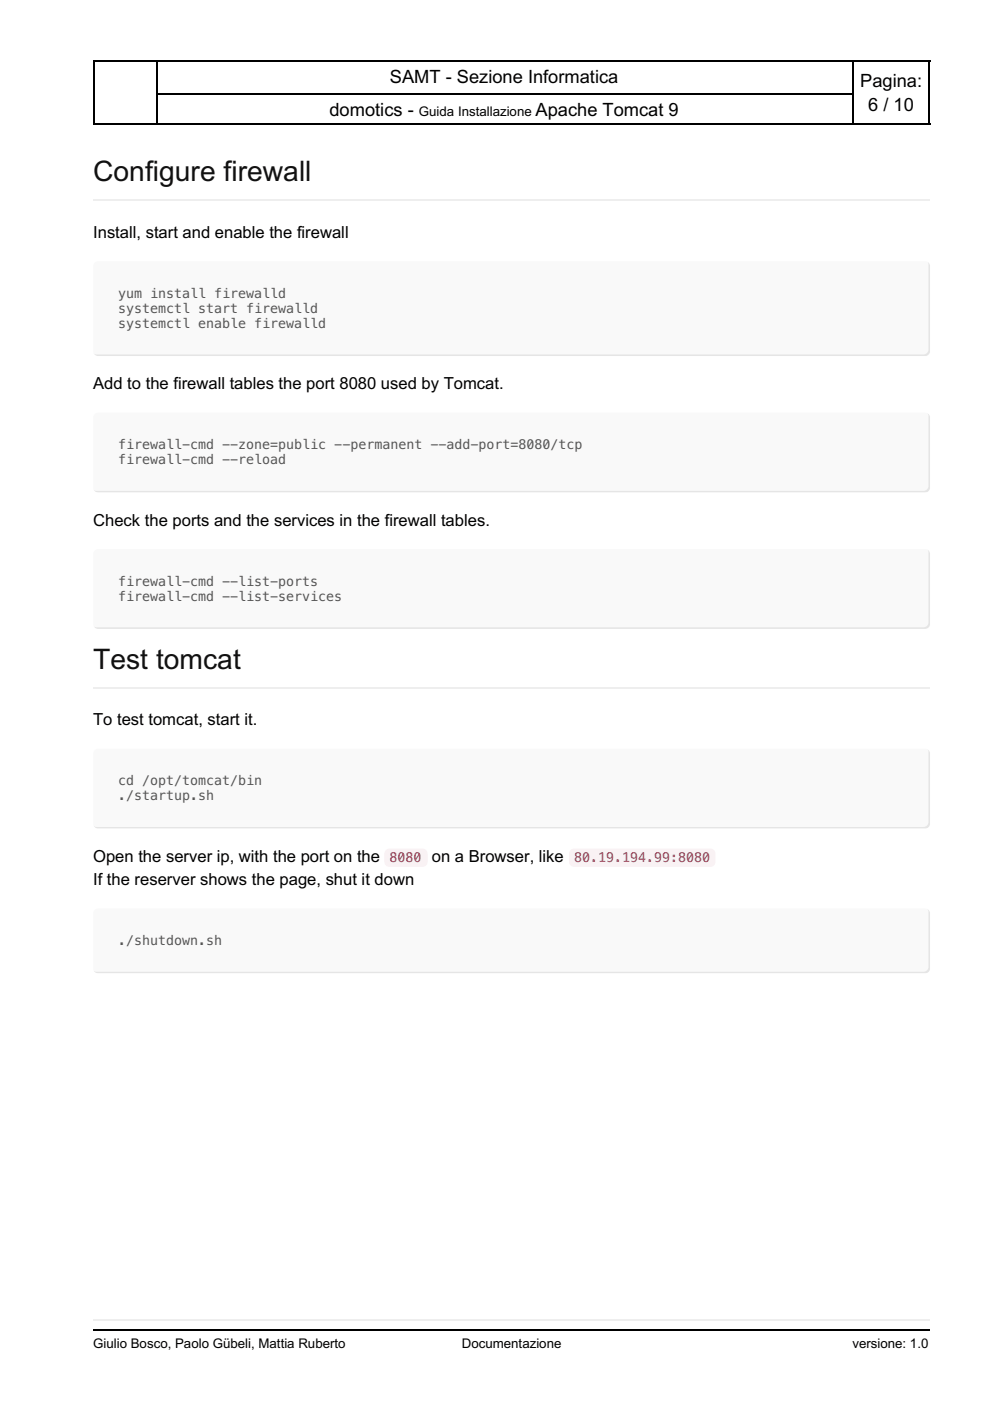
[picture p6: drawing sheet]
<svg xmlns="http://www.w3.org/2000/svg" width="210mm" height="297mm" viewBox="0 0 210 297" stroke-linecap="round" stroke-linejoin="round" font-family="sans-serif">
<path d="M19.8 12.9h177.4M19.8 19.9h177.4M19.8 26.3h177.4" fill="none" stroke="#000" stroke-width=".35"/>
<path d="M19.8 12.7h13.7v13.8h-13.7z" fill="#fff"/>
<path d="M19.8 12.9h13.7M19.9 12.7v13.8M33.3 12.7v13.8M19.8 26.3h13.7" fill="none" stroke="#000" stroke-width=".35"/>
<path d="M180.6 12.7h16.6v13.8h-16.6z" fill="#fff"/>
<path d="M180.6 12.9h16.6M180.8 12.7v13.8M197 12.7v13.8M180.6 26.3h16.6" fill="none" stroke="#000" stroke-width=".35"/>
<g fill="#fff">
<path d="M9.9 276.9h190.1v10.3h-190.1z"/>
<path d="M16.2 279.8h181v4.5h-181z"/>
</g>
<path d="M19.8 279.9h177.4" fill="none" stroke="#eee" stroke-width=".35"/>
<path d="M19.8 282h177.4" fill="none" stroke="#000" stroke-width=".35"/>
<g fill="#fff">
<path d="M9.9 30h190.1v246.9h-190.1z"/>
<path d="M16.2 29.9h181v247.1h-181z"/>
</g>
<path d="M19.8 42.5h177.4" fill="none" stroke="#eee" stroke-width=".35"/>
<g fill="#f9f9f9">
<path d="M20.2 55.6l.6-.2h175.3a1.06 1.06 0 0 1 1.1 1v18a1.06 1.06 0 0 1-1.1 1.1h-175.3a1.06 1.06 0 0 1-1-1.1v-18z" fill-rule="evenodd"/>
<path d="M20.2 87.7l.6-.2h175.3a1.06 1.06 0 0 1 1.1 1v14.9a1.06 1.06 0 0 1-1.1 1h-175.3a1.06 1.06 0 0 1-1-1v-14.9z" fill-rule="evenodd"/>
<path d="M20.2 116.6l.6-.2h175.3a1.06 1.06 0 0 1 1.1 1.1v14.8a1.06 1.06 0 0 1-1.1 1h-175.3a1.06 1.06 0 0 1-1-1v-14.8z" fill-rule="evenodd"/>
</g>
<path d="M19.8 145.9h177.4" fill="none" stroke="#eee" stroke-width=".35"/>
<g fill="#f9f9f9">
<path d="M20.2 159l.6-.3h175.3a1.06 1.06 0 0 1 1.1 1.1v14.8a1.06 1.06 0 0 1-1.1 1.1h-175.3a1.06 1.06 0 0 1-1-1.1v-14.8z" fill-rule="evenodd"/>
<path d="M20.2 192.8l.6-.2h175.3a1.06 1.06 0 0 1 1.1 1.1v11.6a1.06 1.06 0 0 1-1.1 1.1h-175.3a1.06 1.06 0 0 1-1-1.1v-11.6z" fill-rule="evenodd"/>
</g>
<g fill="#f9f2f4">
<path d="M81.9 180.1l.6-.2h7.1a1.06 1.06 0 0 1 1.1 1.1v1.7a1.06 1.06 0 0 1-1.1 1.1h-7.1a1.06 1.06 0 0 1-1-1.1v-2.1z" fill-rule="evenodd"/>
<path d="M121.1 180.1l.6-.2h28.9a1.06 1.06 0 0 1 1.1 1.1v1.7a1.06 1.06 0 0 1-1.1 1.1h-28.9a1.06 1.06 0 0 1-1.1-1.1l.1-2.1z" fill-rule="evenodd"/>
</g>
<g font-size="6" fill="#111">
<text x="19.8" y="38.5">Configure firewall</text>
<text x="19.8" y="141.8">Test tomcat</text>
</g>
<g font-size="3.9">
<text x="82.7" y="17.6">SAMT - Sezione Informatica</text>
<text x="182.4" y="18.3">Pagina:</text>
<text x="184.1" y="23.6">6 / 10</text>
<text x="69.9" y="24.7">domotics -</text>
<text x="113.5" y="24.7">Apache Tomcat 9</text>
</g>
<g font-size="3.5">
<text x="19.8" y="50.4">Install, start and enable the firewall</text>
<text x="19.8" y="82.5">Add to the firewall tables the port 8080 used by Tomcat.</text>
<text x="19.8" y="111.5">Check the ports and the services in the firewall tables.</text>
<text x="19.8" y="153.8">To test tomcat, start it.</text>
<text x="19.8" y="182.7">Open the server ip, with the port on the</text>
<text x="91.6" y="182.7">on a Browser, like</text>
<text x="19.8" y="187.7">If the reserver shows the page, shut it down</text>
</g>
<g font-size="2.8">
<text x="88.8" y="24.7">Guida Installazione</text>
<text x="19.8" y="285.7">Giulio Bosco, Paolo Gübeli, Mattia Ruberto</text>
<text x="97.9" y="285.7">Documentazione</text>
<text x="180.7" y="285.7">versione: 1.0</text>
</g>
<g font-size="2.8" fill="#555">
<text x="25" y="63.1">yum install firewalld</text>
<text x="25" y="66.3">systemctl start firewalld</text>
<text x="25" y="69.5">systemctl enable firewalld</text>
<text x="25" y="95.2">firewall-cmd --zone=public --permanent --add-port=8080/tcp</text>
<text x="25" y="98.4">firewall-cmd --reload</text>
<text x="25" y="124.2">firewall-cmd --list-ports</text>
<text x="25" y="127.4">firewall-cmd --list-services</text>
<text x="25" y="166.5">cd /opt/tomcat/bin</text>
<text x="25" y="169.7">./startup.sh</text>
<text x="25" y="200.4">./shutdown.sh</text>
</g>
<g font-size="2.8" fill="#c7254e">
<text x="82.5" y="182.7">8080</text>
<text x="121.7" y="182.7">80.19.194.99:8080</text>
</g>
</svg>
